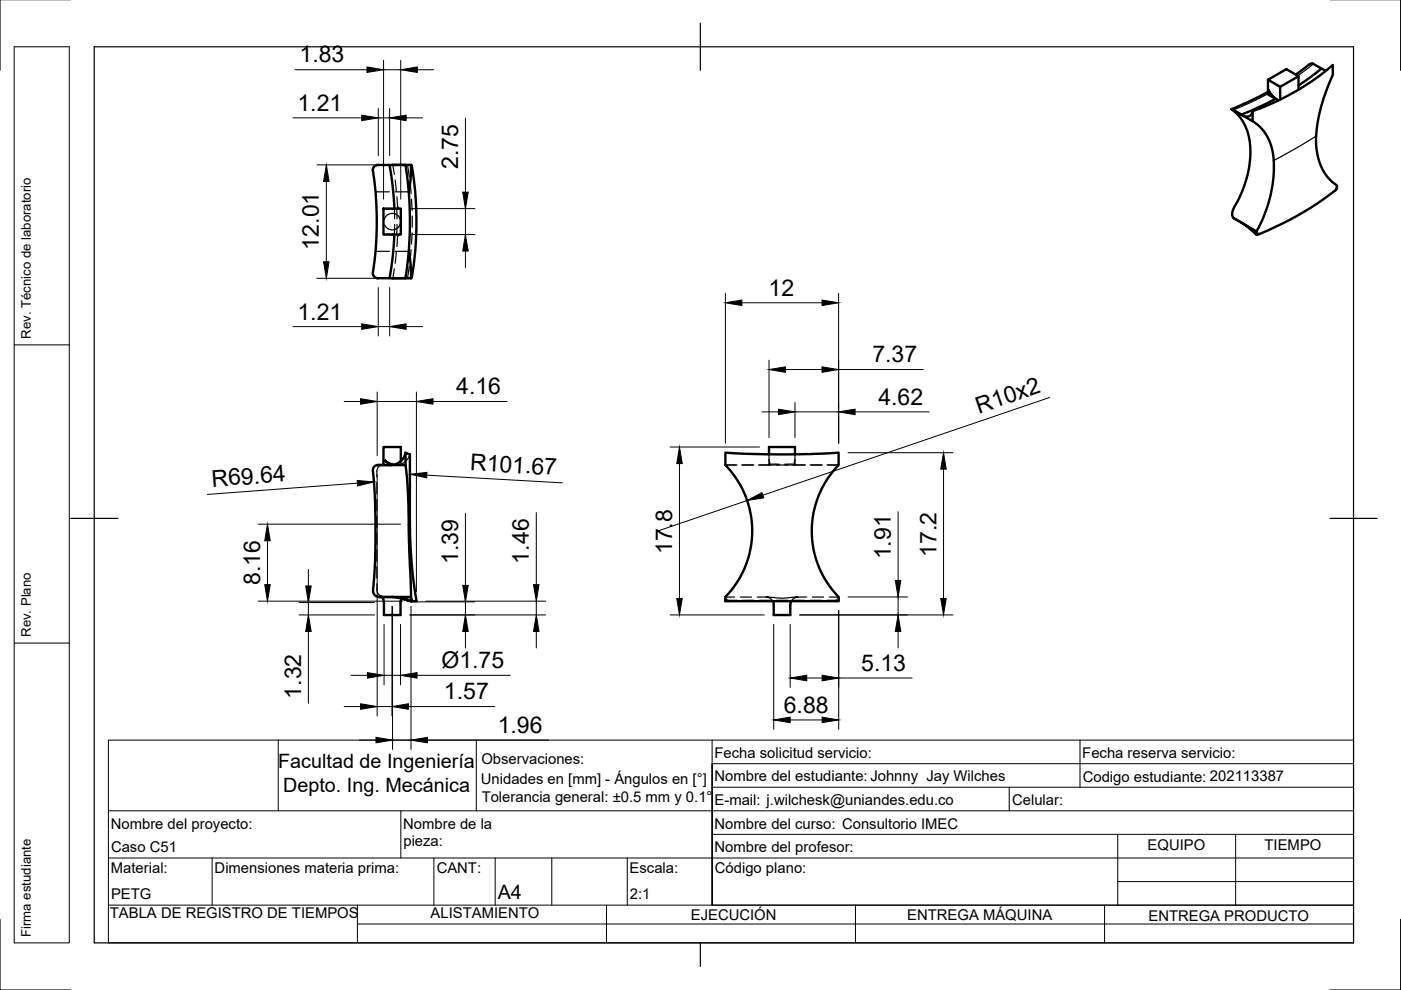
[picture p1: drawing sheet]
<svg xmlns="http://www.w3.org/2000/svg" width="297mm" height="210mm" viewBox="0 0 297 210" stroke-linecap="round" stroke-linejoin="round" font-family="sans-serif">
<!-- layer: Visible -->
<g fill="none" stroke="#000" stroke-width=".51">
<path d="M268.8 16.9l3.9-2.2 2.6 1.5-3.9 2.2zM268.8 16.9v3.1l2.3 1.3M268.8 19.5l-3.7 1.9-4 1.7M268.9 19.1l.7 1.1 .9 .7-.9-.7zM271.4 18.4v2.7M274.7 15.8l3.2-2.3h.4l1.9 1-4.9 3.6M275.3 16.2v2.8M280.2 14.5l1 .4M82.6 35h3.3a72.7 72.7 0 0 1 0 24h-3.3M87.1 35h-4M265.6 23.6a52.1 52.1 0 0 0 17-9.8v2.1a34.4 34.4 0 0 0-3.6 14.7 10.5 10.5 0 0 0 4.4 8.7l.1 .4-.3 .5a62.4 62.4 0 0 1-16.3 9.4l-.5-.1v-.4a26.1 26.1 0 0 0 3.2-17.7 9.1 9.1 0 0 0-4-5.7zM265.6 25.7l-4.5-2.6a10.2 10.2 0 0 1 4 9 24.9 24.9 0 0 1-3.7 12.4l-.2 .9 .2 .6 2.2 1.4"/>
<path d="M265.6 23.6a1.35 1.35 0 0 1-1 1.1 1.35 1.35 0 0 1-1.4-.4M270.5 20.9l-3.6 1.8-3.7 1.6-1.9-1M283.5 39.7v.3l-.4 .4M81.3 44.2h3.7v5.5h-3.7zM83.1 59h4M83.6 44.2l-.3-4.6-.7-4.6h-2.4a1.03 1.03 0 0 0-1.1 1.1 74.8 74.8 0 0 1 0 22.1l.3 .5 .5 .3h2.7a67.2 67.2 0 0 0 1-9.3M86.7 40.6l.3-2 .2-3.6a68.1 68.1 0 0 1 0 24l-.2-3.6-.3-2.1M261.5 46.2l2.1 1.2M266.4 49.1l-2.8-1.7 2.8 2.4M266.4 49.5v.3M267 49.6l-.6 .2M81.4 97.4l.5 .5 .8 .5-.8-.5z"/>
<path d="M82.6 98.6h-2.7M82.7 98.4l.7 .1M85 97.8v-3h-3.7v3.8M86 96l.9 .3v14.8l.2 5.5a87.2 87.2 0 0 0 1.2 10.9h-.9l-.3-.9-.4-13.2a114.4 114.4 0 0 0-.7-14.8zM86 98.6h-6.1a1.11 1.11 0 0 0-.8 1.3 158.5 158.5 0 0 1 0 25.6l.4 .7 .6 .3 3.1 .1M86 96a3.2 3.2 0 0 1-3.4 2.6h.5M153.8 96l10.7 .3h7.2l6.1-.3v2.6a20 20 0 0 0 0 28v.4l-.6 .5h-22.8l-.6-.5v-.4a20 20 0 0 0 0-28zM163 96.3v-1.5h5.6v1.5M80.2 126.6h3.1M80.9 126.6l.5 .9v2.9h3.5v-2.8l.1-.4 .3-.2 1.9 .5M87.1 126.6h-3.9l4 .9M87.2 127v.5"/>
<path d="M87.2 127.5h.2M153.8 127v.5h.6M163.9 127.5l.1 .5v2.4h3.6v-2.1l.2-.8M177.8 127v.5h-.6"/>
</g>
<!-- layer: Hidden -->
<g fill="none" stroke="#000" stroke-width=".25">
<path d="M80.2 35l-.5 .2-.4 .3-.2 .9M83.3 35l.3 2M83.8 38.2l.2 2.3M86.4 35l.4 2.5M86.9 38.7l.3 2.3M79.1 57.6l.2 .8 .3 .4 .6 .2M79.6 53.3h2.9M79.6 40.7h2.9M81.4 44.2l.7 .2 .5-.2 .6 .2 .4-.2 .1 2.2M81.5 46.5l.3-.6a1.77 1.77 0 0 1 2-.6l.7 .6 .4 .8-.1 .9-.5 .8a1.71 1.71 0 0 1-2.1 0l-.6-.7M83.6 57l-.3 2M83.7 47.6l-.1 2.1-.3-.1-.7 .1-.4-.1-.8 .1"/>
<path d="M83.7 53.3h3M83.7 40.7h3M84 53.5l-.2 2.3M84.1 44.2l.1 2.2M84.2 41.7l.1 2.1 .3 .4-.4-.4M84.2 47.6l-.1 2.1M84.2 50.1l.4-.3-.3 .4-.1 2.1M86.8 56.5l-.4 2.5M87.2 52.9l-.3 2.4M87.2 42.2l.2 2.4M87.4 49.4l-.2 2.3M87.4 45.8v2.4"/>
<path d="M81.2 98.6a1.29 1.29 0 0 0-1.3 1.3v1.2M82.9 98.6h1M83.1 98.6h.5M83.4 98.5l.2 .1M83.7 98.6h.4M85 98.4l-1.4 .2M86 96l.9 .3a3.1 3.1 0 0 1-1.9 2.1v-.6M156 98.6h-2.2h2.5M157.2 98.6h2.4M157.5 98.6h2.4M160.8 98.6h2.2M161 98.6h2.4"/>
<path d="M163 97.4l.2 .7-.2 .2 .2 .2-.2 .1M163 98.4v.2M163 98.4h2.2M163 98.6h2.2M163 96.3v2.1M164.6 98.6h2.4M166.4 98.6h2.2M168.2 98.6h2.4M168.6 97.4l-.2 .7 .2 .2-.2 .2 .2 .1M168.6 98.4h-2.2M168.6 98.4v.2M168.6 96.3v2.1"/>
<path d="M168.6 98.6h2.2M171.7 98.6h2.4M172 98.6h2.4M175.3 98.6h2.5h-2.2M79.9 102.3v2.4M79.9 105.9v2.4M79.9 109.4v2.4M79.9 113v2.4M79.9 116.6v2.4M79.9 123.8a3.2 3.2 0 0 0 .2 1.9l.6 .7 .7 .2-.7-.2 .2 .2M79.9 120.2v2.4M83.1 126.6h.2"/>
<path d="M83.2 126.6h.1M83.3 126.6l2 .4 .6-.2-.7-.1M83.3 126.6h1.3M83.3 126.6h1M84.2 126.6h.4zM84.3 126.6h.3zM84.5 126.6l2.9 .7M85.8 126.6h1.3l.1 .9M86.4 127.3h1M87.4 127.3l.9 .2M153.8 127.3h2.5M153.8 126.6h2"/>
<path d="M153.8 126.6h.1M157 126.6h2.3M157.5 127.3h2.4M160.5 126.6h2M161 127.3h2.4M162.3 126.6l.9 .2 .6 .7M162.6 126.6h.4h-.5h.3M162.7 126.6l2.7 .2 3.5-.2M164.6 127.3h2.4M168.2 127.3h2.4M168.8 126.6h.3h-.5h.4M169.1 126.6h1.9"/>
<path d="M169.2 126.6l-.8 .2-.7 .7M171.7 127.3h2.4M172.2 126.6h2.4M175.3 127.3h2.5M175.8 126.6h2M177.8 126.6h.1"/>
</g>
<!-- layer: Visible -->
<g fill="#000">
<circle cx="86.4" cy="127.3" r=".25"/>
<circle cx="87.2" cy="127.5" r=".25"/>
</g>
<!-- layer: Visible Narrow -->
<path d="M268.8 19.9l-3.5 1.8-3.8 1.6M278.5 13.6l-3.4 2.5M279 28.9l-8.9 5.1" fill="none" stroke="#000" stroke-width=".25"/>
<!-- layer: Custom Tables -->
<path d="M3 9.9h11.7v190h-11.7zM3 73.1h11.7M3 136.3h11.7" fill="none" stroke="#000" stroke-width=".21"/>
<!-- layer: Border -->
<path d="M0 -.1v15M297 -.1v15M20 9.9h267v190h-267zM148.5 4.9v10M15 109.9h10M282 109.9h10M0 194.9v15h15M148.5 199.9v5M297 194.9v15h-15" fill="none" stroke="#000" stroke-width=".25"/>
<!-- layer: TitleBlock -->
<g fill="none" stroke="#000" stroke-width=".21">
<path d="M59 156.9v15M101 156.9v15M151 156.9v35v-30h136M229 156.9v10M23 171.9h264M85 171.9v10M151 166.9h136M151 176.9h136M214 166.9v5M237 176.9v15M262 176.9v15M23 191.9v8h264v-43h-264v35h264h-136"/>
<path d="M23 181.9h264M45 181.9v10M75.8 195.9h211.2M75.8 191.9v8M92 181.9v10M105 181.9v10M117 181.9v10M128.6 191.9v8M133 181.9v10M181.4 191.9v8M234.2 191.9v8M237 186.9h50"/>
</g>
<!-- layer: FD_Dimensions -->
<g fill="none" stroke="#000" stroke-width=".21">
<path d="M62.5 14.8h15.3M81.3 12.8v29.4M81.3 14.8h3.7M85 12.8v29.4M88.5 14.8h3.5M62.1 25h14.6M67.2 35h14.1M69.2 38.5v17M80.2 23v10M80.2 25h2.4M82.6 23v10M86.1 25h3.5"/>
<path d="M98.7 25.1v15.6M67.2 59h14M87 49.7h13.7M87 44.2h13.7M98.7 44.2v5.5M98.7 53.2v3.5M62.1 69.3h14.6M80.2 61v10.2M80.2 69.3h2.4M82.6 61v10.2M86.1 69.3h3.5M153.8 62.2v31.8"/>
<path d="M157.3 64.2h17M163 76.4v16.4M166.5 78.4h7.8M177.8 62.2v31.8M177.8 78.4h17.9M73 85.1h3.5M80 83.1v13.5M80 85.1h8.3M88.3 83.1v42.3M91.8 85.1h15.7M142.1 94.8h18.9M144.1 98.3v28.6"/>
<path d="M161.5 87.3h3.5M168.6 85.3v7.5M168.6 87.3h9.2M179.8 96h22.2M181.3 87.3h15.7M200 99.5v27.4M222.6 84.3l-60.9 20.7M54.7 111.1h30.2M56.7 114.7v9.3M75.8 102.4l-31.8 2.4M80 100.6v51.2M90.5 100.7l28.7 1.7"/>
<path d="M98.7 108.9v15.2M113.7 108.7v15.3M157.7 104.3l1 2.8 .5 2.2M158.4 106.1l-18.9 6.5M190.4 108.5v14.6M54.7 127.5h30.7M63.4 130.4h16M63.4 127.8h16M65.4 120.7v3.5M65.4 127.8v2.6M65.4 133.9v15.2M81.4 132.4v12.8"/>
<path d="M83.1 128.6v23.2M83.2 128.6v30.3M84.9 132.4v12.8M86.9 130.4h28.8M86.9 127.6h13.8M87.1 128.6v30.3M90.3 127.5h25.4M98.7 127.6v2.8M98.7 133.9v3.5M113.7 127.5v2.9M113.7 133.9v3.5M142.1 130.4h20"/>
<path d="M164 132.4v22.2M167.5 132.4v13.3M169.5 130.4h32.5M177.8 129.4v25.2M179.8 126.6h12.6M190.4 126.6v3.8M190.4 133.9v3.5M73 149.8h3.5M74.4 143.2h3.5M76.2 156.9h3.5M80 149.8h3.1M81.4 143.2h3.5"/>
<path d="M83.2 156.9h3.9M86.6 149.8h18.3M88.4 143.2h19.8M90.6 156.9h25.7M167.5 152.6h6.8M171 143.8h3.3M177.8 143.8h15.6"/>
</g>
<g fill="#000" stroke="#000" stroke-width=".21">
<path d="M77.8 14.2l3.5 .6-3.5 .6zM85 14.8l3.5-.6v1.2zM69.2 35l.6 3.5h-1.2zM76.7 24.4l3.5 .6-3.5 .6zM82.6 25l3.5-.6v1.2zM68.6 55.5h1.2l-.6 3.5zM98.7 49.7l.6 3.5h-1.2zM98.1 40.7h1.2l-.6 3.5zM76.7 68.7l3.5 .6-3.5 .5zM82.6 69.3l3.5-.6v1.1zM153.8 64.2l3.5-.6v1.2zM163 78.4l3.5-.6v1.1z"/>
<path d="M174.3 63.6l3.5 .6-3.5 .6zM174.3 77.8l3.5 .6-3.5 .5zM76.5 84.5l3.5 .6-3.5 .6zM88.3 85.1l3.5-.6v1.2zM144.1 94.8l.6 3.5h-1.2zM165 86.8l3.6 .5-3.6 .6zM177.8 87.3l3.5-.5v1.1zM200 96l.6 3.5h-1.1zM56.7 111.1l.6 3.6h-1.2zM75.7 101.9l3.6 .3-3.5 .8zM87 100.6l3.5-.4v1.1zM158.4 106.1l3.1-1.6 .4 1.1z"/>
<path d="M56.1 124h1.2l-.6 3.5zM64.8 124.2h1.2l-.6 3.6zM65.4 130.4l.6 3.5h-1.2zM98.7 130.4l.6 3.5h-1.2zM98.1 124.1h1.2l-.6 3.5zM113.7 130.4l.6 3.5h-1.2zM113.1 124h1.2l-.6 3.5zM143.5 126.9h1.2l-.6 3.5zM190.4 130.4l.6 3.5h-1.2zM189.8 123.1h1.2l-.6 3.5zM199.5 126.9h1.1l-.6 3.5zM76.5 149.2l3.5 .6-3.5 .6z"/>
<path d="M77.9 142.6l3.5 .6-3.5 .6zM79.7 156.3l3.5 .6-3.5 .6zM83.1 149.8l3.5-.6v1.2zM84.9 143.2l3.5-.6v1.2zM87.1 156.9l3.5-.6v1.2zM164 152.6l3.5-.5v1.1zM167.5 143.8l3.5-.6v1.1zM174.3 152.1l3.5 .5-3.5 .6zM174.3 143.2l3.5 .6-3.5 .5z"/>
</g>
<g font-size="4.9">
<text x="63.5" y="13.2">1.83</text>
<text x="63.1" y="23.5">1.21</text>
<text x="97.1" y="35.9" transform="rotate(-90 97.1 35.9)">2.75</text>
<text x="67.6" y="52.9" transform="rotate(-90 67.6 52.9)">12.01</text>
<text x="162.9" y="62.7">12</text>
<text x="63.1" y="67.7">1.21</text>
<text x="185" y="76.8">7.37</text>
<text x="96.7" y="83.6">4.16</text>
<text x="186.2" y="85.8">4.62</text>
<text x="207.5" y="87.7" transform="rotate(-19 207.5 87.7)">R10x2</text>
<text x="99.6" y="99.7" transform="rotate(3 99.6 99.7)">R101.67</text>
<text x="45" y="103.2" transform="rotate(-4 45 103.2)">R69.64</text>
<text x="97.1" y="119.6" transform="rotate(-90 97.1 119.6)">1.39</text>
<text x="112.1" y="119.5" transform="rotate(-90 112.1 119.5)">1.46</text>
<text x="142.5" y="117.5" transform="rotate(-90 142.5 117.5)">17.8</text>
<text x="188.8" y="118.6" transform="rotate(-90 188.8 118.6)">1.91</text>
<text x="198.5" y="118.1" transform="rotate(-90 198.5 118.1)">17.2</text>
<text x="55.2" y="124.1" transform="rotate(-90 55.2 124.1)">8.16</text>
<text x="93.6" y="141.6">Ø1.75</text>
<text x="182.6" y="142.2">5.13</text>
<text x="63.8" y="148.1" transform="rotate(-90 63.8 148.1)">1.32</text>
<text x="94.1" y="148.2">1.57</text>
<text x="105.5" y="155.4">1.96</text>
<text x="166.2" y="151.1">6.88</text>
</g>
<g font-size="4.2">
<text x="59" y="162.9">Facultad de Ingeniería</text>
<text x="60" y="168">Depto. Ing. Mecánica</text>
<text x="105.5" y="190.7">A4</text>
</g>
<g font-size="3.1">
<text x="102.1" y="162">Observaciones:</text>
<text x="151.5" y="160.7">Fecha solicitud servicio:</text>
<text x="229.5" y="160.7">Fecha reserva servicio:</text>
<text x="102" y="166.3">Unidades en [mm] - Ángulos en [°]</text>
<text x="151.5" y="165.7">Nombre del estudiante: Johnny Jay Wilches</text>
<text x="229.6" y="165.7">Codigo estudiante: 202113387</text>
<text x="102.1" y="170.1">Tolerancia general: ±0.5 mm y 0.1°</text>
<text x="151.5" y="170.7">E-mail: j.wilchesk@uniandes.edu.co</text>
<text x="214.6" y="170.7">Celular:</text>
<text x="23.5" y="175.7">Nombre del proyecto:</text>
<text x="85.5" y="175.7">Nombre de la</text>
<text x="85.5" y="179.4">pieza:</text>
<text x="151.5" y="175.7">Nombre del curso: Consultorio IMEC</text>
<text x="23.5" y="185.2">Material:</text>
<text x="23.5" y="180.7">Caso C51</text>
<text x="45.5" y="185.2">Dimensiones materia prima:</text>
<text x="92.6" y="185.2">CANT:</text>
<text x="133.5" y="185.2">Escala:</text>
<text x="151.5" y="180.7">Nombre del profesor:</text>
<text x="151.6" y="185.2">Código plano:</text>
<text x="243.3" y="180.2">EQUIPO</text>
<text x="268.1" y="180.2">TIEMPO</text>
<text x="23.5" y="190.7">PETG</text>
<text x="133.5" y="190.7">2:1</text>
<text x="23.3" y="194.7">TABLA DE REGISTRO DE TIEMPOS</text>
<text x="91.3" y="194.6">ALISTAMIENTO</text>
<text x="146.5" y="195.1">EJECUCIÓN</text>
<text x="192.4" y="195.1">ENTREGA MÁQUINA</text>
<text x="243.5" y="195.2">ENTREGA PRODUCTO</text>
</g>
<g font-size="2.8">
<text x="6.5" y="71.9" transform="rotate(-90 6.5 71.9)">Rev. Técnico de laboratorio</text>
<text x="6.5" y="135.1" transform="rotate(-90 6.5 135.1)">Rev. Plano</text>
<text x="6.5" y="198.6" transform="rotate(-90 6.5 198.6)">Firma estudiante</text>
</g>
</svg>
